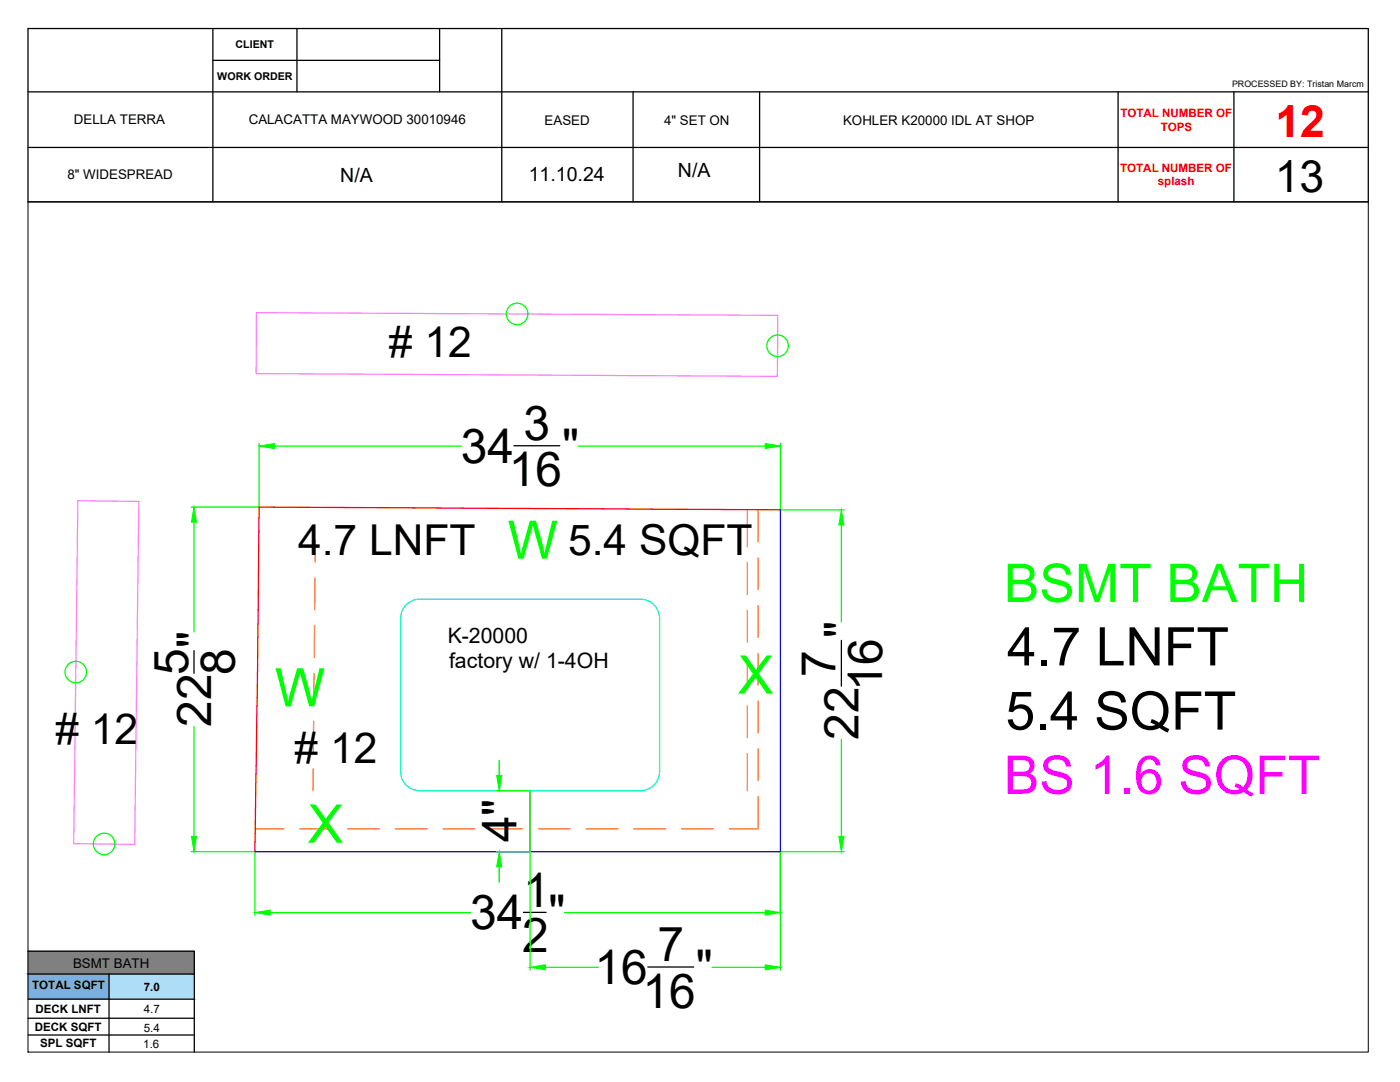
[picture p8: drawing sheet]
<svg xmlns="http://www.w3.org/2000/svg" width="279mm" height="216mm" viewBox="0 0 279 216" stroke-linecap="round" stroke-linejoin="round" font-family="sans-serif">
<!-- layer: ORANGE_CABS -->
<g fill="none" stroke="#ff7f00" stroke-width=".25">
<path d="M62.9 115.3l-.1 6.4M62.9 107.8v4.3M149.1 101.7v7.4M149.1 112.3v6.3M151.3 101.7v6.4M151.3 111.3v6.4M62.7 134.4l-.1 6.3M62.8 124.8l-.1 6.4M149.1 121.8v6.3M149.1 131.3v6.4M151.3 120.8v6.4M151.3 130.4v6.3"/>
<path d="M151.3 139.9v6.3M62.5 153.4v4.4M62.6 143.9l-.1 6.3M149.1 140.8v6.4M149.1 150.4v7.4M151.3 158.9v6.5h-5.7M151.3 149.4v6.4M50.9 165.4h5.8M59.8 165.4h6.4M69.4 165.4h6.3M78.9 165.4h6.3M88.4 165.4h6.4"/>
<path d="M97.9 165.4h6.4M107.5 165.4h6.3M117 165.4h6.3M126.5 165.4h6.4M136 165.4h6.4"/>
</g>
<!-- layer: RED_WALL -->
<path d="M155.7 101.7l-104-.5-.8 68.7M105.8 157.8v12.1" fill="none" stroke="#f00" stroke-width=".25"/>
<!-- layer: BLUE_BLUE -->
<path d="M155.7 101.7v68.2h-104.8" fill="none" stroke="#00f" stroke-width=".25"/>
<!-- layer: BACK_SPLASH -->
<path d="M51.2 62.4l104 .5v12.2l-104.1-.6zM15.5 99.9l12.2 .2-.8 68.4-12.2-.2z" fill="none" stroke="#ff7fff" stroke-width=".25"/>
<!-- layer: _CURVE -->
<path d="M81.1 120.7a3.8 3.8 0 0 1 2.7-1.1h44a3.8 3.8 0 0 1 3.8 3.8v30.6a3.8 3.8 0 0 1-3.8 3.8h-44.1a3.8 3.8 0 0 1-3.8-3.8v-30.6a3.8 3.8 0 0 1 1.2-2.7z" fill="none" stroke="#0ff" stroke-width=".25"/>
<!-- layer: 0 -->
<g fill="none" stroke="#0f0" stroke-width=".25">
<path d="M51.7 88.5v12.5M54.8 89h37.3M115.4 89h37.3M155.7 88.5v13M38.2 101.2h13.3M38.7 104.2v21.9M155.9 101.7h12.6M167.9 104.8v19.3M38.7 145v21.9M99.1 157.8h6.5M99.6 151.7v3M105.8 158v35.6"/>
<path d="M167.9 147.6v19.3M38.2 169.9h12.5M50.9 170.1v12.5M99.1 169.9h6.5M99.6 173v3M155.7 170.1v23.5M155.9 169.9h12.6M53.9 182.1h40.1M108.8 193h10.6M112.7 182.1h40M142.1 193h10.6"/>
<circle cx="103.2" cy="62.6" r="2.15"/>
<circle cx="155.2" cy="69" r="2.15"/>
<circle cx="15.1" cy="134.1" r="2.15"/>
<circle cx="20.8" cy="168.4" r="2.15"/>
</g>
<g fill="#0f0" stroke="#0f0" stroke-width=".2">
<path d="M51.7 89l3.1-.5v1z"/>
<path d="M152.7 88.5l3 .5-3 .5z"/>
<path d="M167.9 101.7l.5 3.1h-1z"/>
<path d="M167.4 166.9h1l-.5 3z"/>
<path d="M152.7 181.6l3 .5-3 .5z"/>
<path d="M50.9 182.1l3-.5v1z"/>
<path d="M38.2 166.9h1l-.5 3z"/>
<path d="M38.7 101.2l.5 3h-1z"/>
<path d="M105.8 193l3-.5v1z"/>
<path d="M152.7 192.5l3 .5-3 .5z"/>
<path d="M99.6 169.9l.5 3.1h-1z"/>
<path d="M99.1 154.7h1l-.5 3.1z"/>
</g>
<g fill="none" stroke="#000" stroke-width=".25">
<path d="M5.6 5.7h267.5v34.6h-267.5zM5.6 18.3h267.5M42.5 5.7v34.6M42.5 12h45.2M59.3 5.7v12.6M87.7 5.7v12.6M100.1 5.7v34.6M126.3 18.3v22M151.6 18.3v22M223.1 18.3v22M246.3 18.3v22M5.6 29.4h267.5"/>
<path d="M102.6 88.9h9.1M38.7 129.8v4.5M167.9 127.8v9.1M5.6 189.8h33.2v20.1M5.6 194.4h33.2M5.6 199.4h33.2M21.8 194.4v15.5M104.5 182.1h4.5M129.3 193h9.2M5.6 203.2h33.2M5.6 206.5h33.2"/>
</g>
<path d="M21.8 194.4l17 5v-5zM21.8 194.4l17 5h-17z" fill="#adddf7" stroke="#adddf7" stroke-width=".2"/>
<path d="M5.6 194.4l16.2 5v-5zM5.6 194.4l16.2 5h-16.2z" fill="#7aafdf" stroke="#7aafdf" stroke-width=".2"/>
<path d="M5.6 189.8l33.2 4.6v-4.6zM5.6 189.8l33.2 4.6h-33.2z" fill="#808080" stroke="#808080" stroke-width=".2"/>
<path d="M5.6 40.3h267.5v169.6h-267.5z" fill="none" stroke="#000" stroke-width=".2"/>
<g font-size="10.6" fill="#0f0">
<text x="101.3" y="111.5">W</text>
<text x="200.3" y="120.1">BSMT BATH</text>
<text x="54.9" y="140.9">W</text>
<text x="147.3" y="138.4">X</text>
<text x="61.4" y="168.1">X</text>
</g>
<g font-size="10.6">
<text x="201" y="132.8">4.7 LNFT</text>
<text x="200.7" y="145.6">5.4 SQFT</text>
</g>
<text font-size="10.6" fill="#f0f" x="200.3" y="158.4">BS 1.6 SQFT</text>
<g font-size="9.6">
<text x="104.5" y="87.8">3</text>
<text x="91.9" y="92.4">34</text>
<text x="112.2" y="92.4">&quot;</text>
<text x="101.5" y="97.1">16</text>
<text x="171.3" y="127.3" transform="rotate(-90 171.3 127.3)">&quot;</text>
<text x="37.6" y="134.7" transform="rotate(-90 37.6 134.7)">5</text>
<text x="46.8" y="134.7" transform="rotate(-90 46.8 134.7)">8</text>
<text x="166.8" y="135" transform="rotate(-90 166.8 135)">7</text>
<text x="176" y="138" transform="rotate(-90 176 138)">16</text>
<text x="42.1" y="145" transform="rotate(-90 42.1 145)">22 &quot;</text>
<text x="171.3" y="147.6" transform="rotate(-90 171.3 147.6)">22</text>
<text x="103.1" y="168" transform="rotate(-90 103.1 168)">4&quot;</text>
<text x="93.8" y="185.5">34</text>
<text x="104.4" y="180.9">1</text>
<text x="109.5" y="185.5">&quot;</text>
<text x="104.2" y="190.1">2</text>
<text x="131.2" y="191.8">7</text>
<text x="118.7" y="196.4">16</text>
<text x="138.9" y="196.4">&quot;</text>
<text x="128.2" y="201.1">16</text>
</g>
<text font-size="8.9" fill="#f00" x="254.6" y="27.3">12</text>
<text font-size="8.9" x="254.4" y="38.3">13</text>
<g font-size="8.5">
<text x="77.6" y="71.2"># 12</text>
<text x="59.5" y="110.7">4.7 LNFT</text>
<text x="113.4" y="110.7">5.4 SQFT</text>
<text x="11.1" y="148.5"># 12</text>
<text x="58.8" y="152.2"># 12</text>
</g>
<g font-size="4.2">
<text x="89.3" y="128.2">K-20000</text>
<text x="89.6" y="133.3">factory w/ 1-4OH</text>
</g>
<g font-size="3.9">
<text x="135.3" y="35.2">N/A</text>
<text x="67.9" y="36.2">N/A</text>
<text x="105.5" y="36.2">11.10.24</text>
</g>
<g font-size="2.7">
<text x="14.8" y="24.8">DELLA TERRA</text>
<text x="49.6" y="24.7">CALACATTA MAYWOOD 30010946</text>
<text x="108.7" y="24.9">EASED</text>
<text x="132.5" y="25">4&quot; SET ON</text>
<text x="168.3" y="25">KOHLER K20000 IDL AT SHOP</text>
<text x="13.4" y="35.7">8&quot; WIDESPREAD</text>
<text x="14.6" y="193.1">BSMT BATH</text>
</g>
<g font-size="2.3" fill="#f00">
<text x="223.6" y="23.3">TOTAL NUMBER OF</text>
<text x="231.6" y="26.1">TOPS</text>
<text x="223.6" y="34.2">TOTAL NUMBER OF</text>
<text x="231.1" y="37">splash</text>
</g>
<g font-size="2.3">
<text x="6.4" y="197.4">TOTAL SQFT</text>
<text x="28.7" y="197.7">7.0</text>
<text x="7.1" y="202.1">DECK LNFT</text>
<text x="28.7" y="202.1">4.7</text>
<text x="6.9" y="205.8">DECK SQFT</text>
<text x="8" y="208.9">SPL SQFT</text>
<text x="28.6" y="209">1.6</text>
<text x="28.7" y="205.8">5.4</text>
</g>
<g font-size="2.1">
<text x="47" y="9.7">CLIENT</text>
<text x="43.4" y="16">WORK ORDER</text>
</g>
<text font-size="1.8" x="245.9" y="17.4">PROCESSED BY: Tristan Marcm</text>
</svg>
